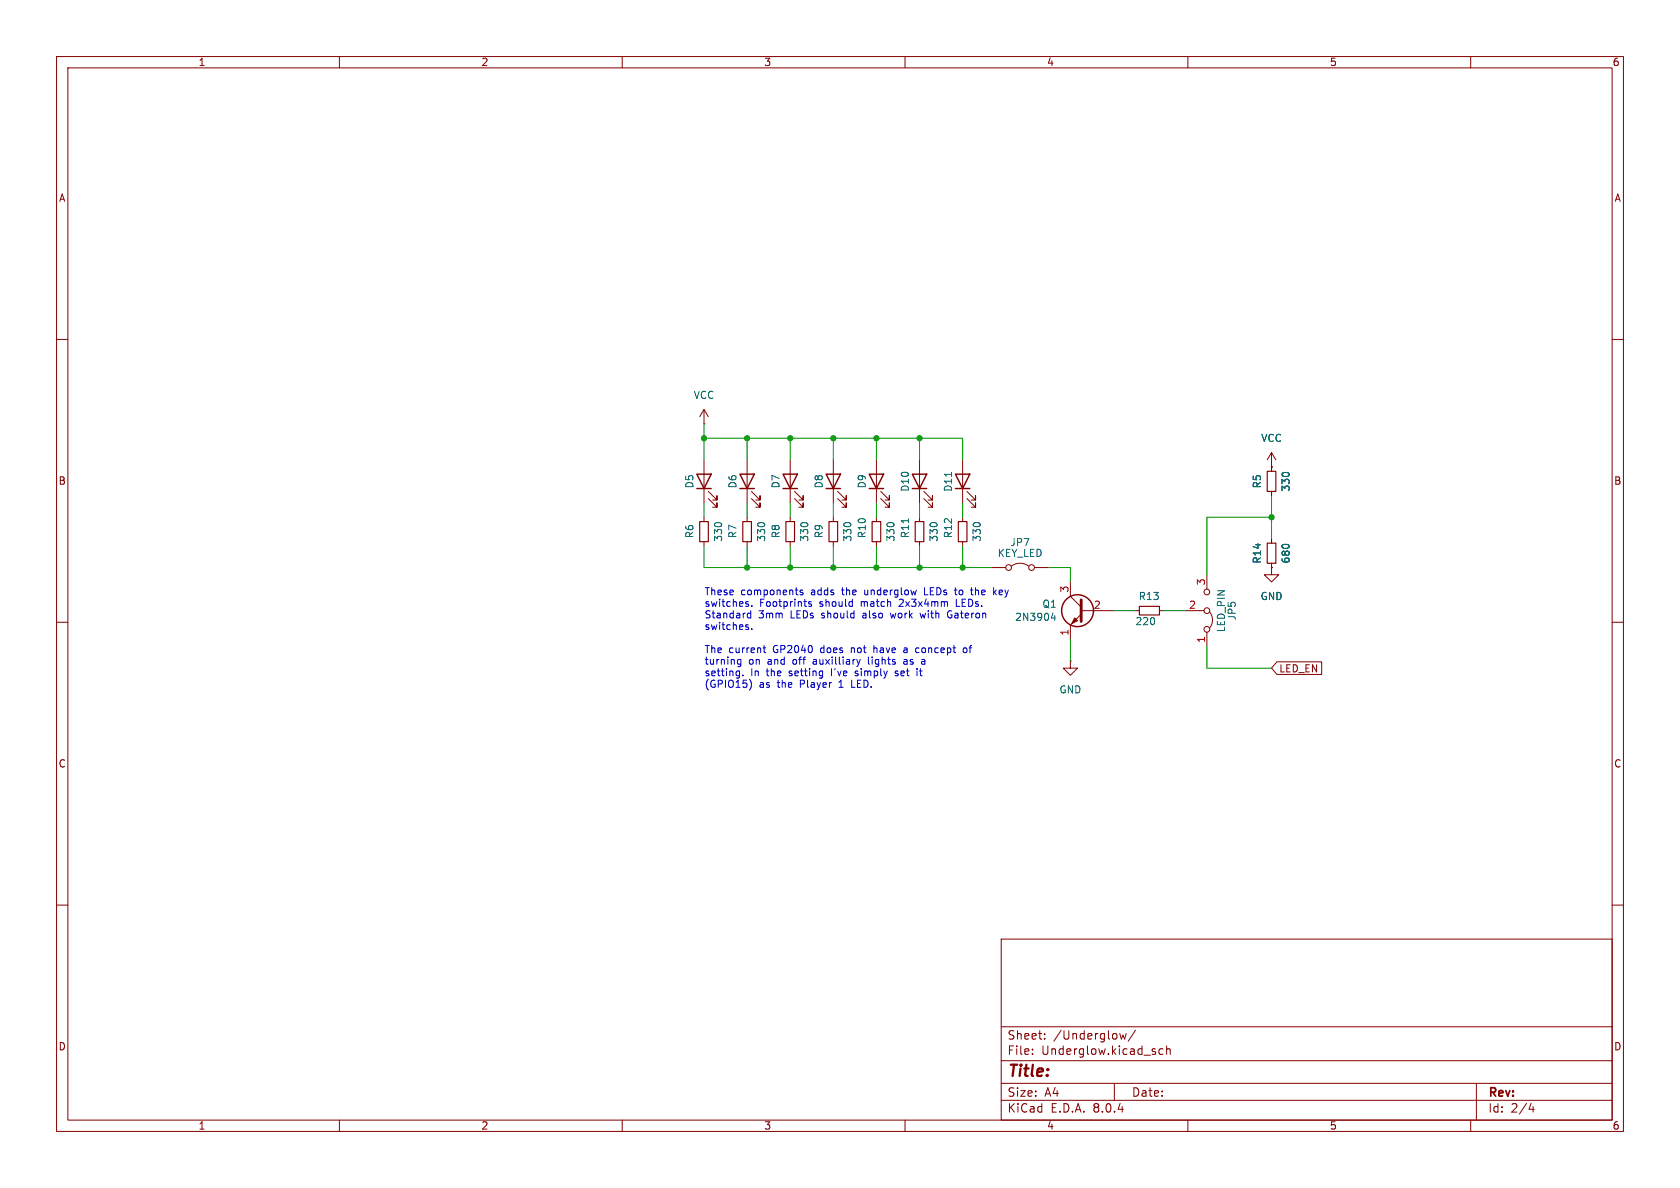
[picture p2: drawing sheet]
<svg xmlns="http://www.w3.org/2000/svg" width="297mm" height="210mm" viewBox="0 0 297 210" stroke-linecap="round" stroke-linejoin="round" font-family="sans-serif">
<g fill="none" stroke="#840000" stroke-width=".18">
<path d="M10 10h277v190h-277zM12 12h273v186h-273zM60 10v2M110 10v2M160 10v2M210 10v2M260 10v2M10 60h2M285 60h2M124.5 74.9h.1M124.5 72.4v2.5M124.5 72.4l-.8 1.3"/>
<path d="M124.5 72.4l.7 1.3M124.5 81.3v7.6M124.5 91.4v.8M124.5 95.8v.7M125.2 88.1l1.5 1.6v-.8v.8h-.7M125.2 86.9l1.5 1.5v-.8v.8h-.7M132.1 81.3v7.6M132.1 91.4v.8M132.1 95.8v.7M132.8 88.1l1.6 1.6v-.8v.8h-.8M132.8 86.9l1.6 1.5v-.8v.8h-.8M139.7 81.3v7.6"/>
<path d="M139.7 91.4v.8M139.7 95.8v.7M140.5 88.1l1.5 1.6v-.8v.8h-.8M140.5 86.9l1.5 1.5v-.8v.8h-.8M147.3 81.3v7.6M147.3 91.4v.8M147.3 95.8v.7M148.1 88.1l1.5 1.6v-.8v.8h-.8M148.1 86.9l1.5 1.5v-.8v.8h-.8M154.9 81.3v7.6M154.9 91.4v.8M154.9 95.8v.7"/>
<path d="M155.7 88.1l1.5 1.6v-.8v.8h-.7M155.7 86.9l1.5 1.5v-.8v.8h-.7M162.6 81.3v7.6M162.6 91.4v.8M162.6 95.8v.7M163.3 88.1l1.5 1.6v-.8v.8h-.7M163.3 86.9l1.5 1.5v-.8v.8h-.7M170.2 81.3v7.6M170.2 91.4v.8M170.2 95.8v.7M170.9 88.1l1.6 1.6v-.8v.8h-.8M170.9 86.9l1.6 1.5v-.8v.8h-.8"/>
<path d="M224.8 82.6h.1M224.8 80v3.3M224.8 86.9v.7M224.8 95.3v.7M224.8 99.6v.7M224.8 80l-.8 1.3M224.8 80l.8 1.3M10 110h2M175.3 100.3h2.5M178.8 100.1a2.54 2.54 0 0 1 3.1 0M182.9 100.3h2.5M189.2 116.8v1.3h1.3l-1.3 1.3-1.2-1.3h1.2"/>
<path d="M189.2 116.8h.1M189.2 102.9v2.5l1.9 1.9M191.1 108.6l-1.9 1.9v2.5M191.1 108h5.7M200.7 108h.7M205 108h.7M209.5 108h3.4M213.4 101.6v2.5M213.4 111.8v2.5M213.9 108.2a2.26 2.26 0 0 1 0 2.8M224.8 100.3v1.3h1.3l-1.3 1.3-1.3-1.3h1.3M224.8 100.3h.1"/>
<path d="M225.7 117h8v2.2h-8l-.9-1.1zM285 110h2M10 160h2M285 160h2M177 166h108v32h-108zM60 198v2M110 198v2M160 198v2M177 194.5h108M177 191.5h108M177 187.5h108M177 181.5h108"/>
<path d="M182.5 186.3v.1M182.5 185.5v.1M184.7 183.6v.1M184.7 182.8v.1M197 191.5v3M198 182.7l.2 1 .3-.7 .3 .7 .3-1M200.7 182.1l-1.2 2M205.6 185.5l-.4-.1-.3 .3v.4l.1 .2h.6M206.2 185.5l.3-.1 .3 .1 .1 .9M206.2 184.9v1.5M210 198v2M260 198v2"/>
<path d="M261 191.5v6.5M270.7 195l-.4 1.1h.9M271 195.6v1"/>
<circle cx="178.3" cy="100.3" r=".51"/>
<circle cx="182.4" cy="100.3" r=".51"/>
<circle cx="213.4" cy="108" r=".51"/>
<circle cx="213.4" cy="111.3" r=".51"/>
<circle cx="213.4" cy="104.6" r=".51"/>
</g>
<path d="M123.7 92.2h1.5v3.6h-1.5zM131.3 92.2h1.5v3.6h-1.5zM138.9 92.2h1.6v3.6h-1.6zM146.6 92.2h1.5v3.6h-1.5zM154.2 92.2h1.5v3.6h-1.5zM161.8 92.2h1.5v3.6h-1.5zM169.4 92.2h1.5v3.6h-1.5zM224 83.3h1.6v3.6h-1.6zM224 96h1.6v3.6h-1.6zM201.4 107.2h3.6v1.5h-3.6z" fill="none" stroke="#840000" stroke-width=".2"/>
<g fill="none" stroke="#840000" stroke-width=".25">
<path d="M123.2 83.8h2.5l-1.2 2.6zM123.2 86.4h2.5M130.8 83.8h2.5l-1.2 2.6zM130.8 86.4h2.5M138.4 83.8h2.6l-1.3 2.6zM138.4 86.4h2.6M146 83.8h2.6l-1.3 2.6zM146 86.4h2.6M153.7 83.8h2.5l-1.3 2.6zM153.7 86.4h2.5M161.3 83.8h2.5l-1.2 2.6zM161.3 86.4h2.5"/>
<path d="M168.9 83.8h2.5l-1.2 2.6zM168.9 86.4h2.5"/>
<circle cx="190.5" cy="107.9" r="2.82"/>
</g>
<path d="M160.6 91.7v.7M168.2 83.5v.7M186.2 108.3l-.3 .9h.8M186.5 108.8v.9" fill="none" stroke="#006464" stroke-width=".18"/>
<path d="M191.1 106v3.9" fill="none" stroke="#840000" stroke-width=".51"/>
<path d="M190 109.2l.5 .5-1 .5z" fill="#840000" stroke="#840000" stroke-width=".18"/>
<g fill="none" stroke="#0000c2" stroke-width=".18">
<path d="M130.4 117.2l.2 .2h.4M130.6 118.6l.1 .1M130.7 118.6v1.2M130.7 119.4l-.1 .1M131 116.6v1l-.2 .2h-.3M131 116.6h-.4l-.2 .2M131.3 119.3v.2M132.1 109l.3 .2h.3M132.2 106.8l.2 .2-.2 .2M132.2 110.9l.2 .1-.2 .3M132.2 106.3l.1 .1M132.2 110.4l.1 .1"/>
<path d="M132.7 108v1.2M132.7 108.5l-.3-.1-.3 .2M132.9 107.1v.1M132.9 111.2v.1M134.9 114.5h.5M135.1 114.1v1.1l.3 .2M141.9 104.4l-.3-.1-.2 .2 .1 .2 .4 .1v.3h-.5M143.4 106.4l-.3-.1-.2 .2 .1 .2 .4 .1v.3h-.5M151.2 119.4l.1 .1M151.4 118.6l-.2 .2 .2 .2M151.5 116.6l.3 .8M151.8 117.4l-.1 .3"/>
<path d="M152.1 116.6l-.3 .8M153.5 116.1v1.1l.2 .2M154.5 114.1v1.3M154.7 114.5l-.2 .1M157.4 108.4l.2 .8M158.2 119.4l.4 .1M158.6 118.6l-.4 .2 .1 .2h.3M160.2 116.6h-.4M160.2 114.5l-.4 .1M160.2 116.9h-.3l-.1 .2v.3h.4M160.2 114.9h-.3l-.1 .2v.2l.4 .1M162.1 114.5l.4 .1"/>
<path d="M162.1 118.2v.1M162.1 118.6v.9M162.5 115.3l-.4 .1M162.5 118.6h.5M162.7 108.4l.2 .8 .2-.6M163 117.4h.5M163 116.6h.4l.1 .8M163.4 103.9v1.2h.7M163.5 116.9l-.5 .1M168 108.7h.3M168.1 108a.61 .61 0 0 0-.6 .6 .61 .61 0 0 0 .7 .6M168.7 104.3h.5"/>
<path d="M168.9 105l.3 .1M169.1 105.9v1.3h.6M170.4 114.6l.3-.1 .2 .3v.3l-.2 .3-.3-.1-.1-.2zM171.5 104.3h.5M171.7 105l.3 .1M175.8 104.7l.3 .4M176.1 104.3l-.4 .5M132.5 120.1a1.47 1.47 0 0 1 0 1.9M148.3 121.5h.8M148.4 120.5l-.1 .1M150.6 120.2v1.3h.6"/>
</g>
<g fill="none" stroke="#009600" stroke-width=".18">
<path d="M124.5 74.9v6.4M124.5 77.5h45.7v3.8M132.1 77.5v3.8M139.7 77.5v3.8M147.3 77.5v3.8M154.9 77.5v3.8M162.6 77.5v3.8M124.5 88.9v2.5M124.5 96.5v3.8h50.8M132.1 88.9v2.5M132.1 96.5v3.8M139.7 88.9v2.5"/>
<path d="M139.7 96.5v3.8M147.3 88.9v2.5M147.3 96.5v3.8M154.9 88.9v2.5M154.9 96.5v3.8M162.6 88.9v2.5M162.6 96.5v3.8M170.2 88.9v2.5M170.2 96.5v3.8M224.8 91.4h-11.4v10.2M224.8 87.6v7.7M185.4 100.3h3.8v2.6"/>
<path d="M189.2 113v3.8M196.8 108h3.9M205.7 108h3.8M213.4 114.3v3.8h11.4"/>
</g>
<g fill="#009600" stroke="#009600" stroke-width=".18">
<circle cx="154.9" cy="100.3" r=".46"/>
<circle cx="147.3" cy="77.5" r=".46"/>
<circle cx="124.5" cy="77.5" r=".46"/>
<circle cx="132.1" cy="77.5" r=".46"/>
<circle cx="139.7" cy="77.5" r=".46"/>
<circle cx="147.3" cy="100.3" r=".46"/>
<circle cx="139.7" cy="100.3" r=".46"/>
<circle cx="132.1" cy="100.3" r=".46"/>
<circle cx="162.6" cy="100.3" r=".46"/>
<circle cx="170.2" cy="100.3" r=".46"/>
<circle cx="162.6" cy="77.5" r=".46"/>
<circle cx="154.9" cy="77.5" r=".46"/>
<circle cx="224.8" cy="91.4" r=".46"/>
</g>
<text font-size="2.8" fill="#840000" x="178" y="190.9">Title:</text>
<g font-size="2.1" fill="#840000">
<text x="178" y="184">Sheet:</text>
<text x="186.2" y="184">/Underglow/</text>
<text x="178" y="186.7">File:</text>
<text x="184.1" y="186.7">Underglow.kicad_sch</text>
<text x="178" y="196.9">KiCad</text>
<text x="178" y="194.1">Size:</text>
<text x="184.7" y="194.1">A4</text>
<text x="185.7" y="196.9">E.D.A.</text>
<text x="193.3" y="196.9">8.0.4</text>
<text x="200" y="194.1">Date:</text>
<text x="263" y="194.3">Rev:</text>
<text x="263" y="196.9">Id:</text>
<text x="267.1" y="196.9">2/4</text>
</g>
<g font-size="1.8" fill="#840000">
<text x="35" y="11.9">1</text>
<text x="85" y="11.9">2</text>
<text x="135" y="11.9">3</text>
<text x="185" y="11.9">4</text>
<text x="235" y="11.9">5</text>
<text x="285" y="11.9">6</text>
<text x="10.3" y="35.9">A</text>
<text x="285.3" y="35.9">A</text>
<text x="10.3" y="85.9">B</text>
<text x="285.3" y="85.9">B</text>
<text x="226.1" y="119.1">LED_EN</text>
<text x="10.3" y="135.9">C</text>
<text x="285.3" y="135.9">C</text>
<text x="10.3" y="185.9">D</text>
<text x="285.3" y="185.9">D</text>
<text x="35" y="199.9">1</text>
<text x="85" y="199.9">2</text>
<text x="135" y="199.9">3</text>
<text x="185" y="199.9">4</text>
<text x="235" y="199.9">5</text>
<text x="285" y="199.9">6</text>
</g>
<g font-size="1.8" fill="#006464">
<text x="122.5" y="70.7">VCC</text>
<text x="222.9" y="78.3">VCC</text>
<text x="122.8" y="86.4" transform="rotate(-90 122.8 86.4)">D5</text>
<text x="130.4" y="86.4" transform="rotate(-90 130.4 86.4)">D6</text>
<text x="138" y="86.4" transform="rotate(-90 138 86.4)">D7</text>
<text x="145.6" y="86.4" transform="rotate(-90 145.6 86.4)">D8</text>
<text x="153.3" y="86.4" transform="rotate(-90 153.3 86.4)">D9</text>
<text x="160.9" y="87" transform="rotate(-90 160.9 87)">D10</text>
<text x="168.5" y="87" transform="rotate(-90 168.5 87)">D11</text>
<text x="223.1" y="86.4" transform="rotate(-90 223.1 86.4)">R5</text>
<text x="228.2" y="87" transform="rotate(-90 228.2 87)">330</text>
<text x="122.8" y="95.2" transform="rotate(-90 122.8 95.2)">R6</text>
<text x="127.9" y="95.9" transform="rotate(-90 127.9 95.9)">330</text>
<text x="130.4" y="95.2" transform="rotate(-90 130.4 95.2)">R7</text>
<text x="135.5" y="95.9" transform="rotate(-90 135.5 95.9)">330</text>
<text x="138" y="95.2" transform="rotate(-90 138 95.2)">R8</text>
<text x="143.1" y="95.9" transform="rotate(-90 143.1 95.9)">330</text>
<text x="145.6" y="95.2" transform="rotate(-90 145.6 95.2)">R9</text>
<text x="150.7" y="95.9" transform="rotate(-90 150.7 95.9)">330</text>
<text x="153.3" y="95.2" transform="rotate(-90 153.3 95.2)">R10</text>
<text x="158.3" y="95.9" transform="rotate(-90 158.3 95.9)">330</text>
<text x="160.9" y="95.2" transform="rotate(-90 160.9 95.2)">R11</text>
<text x="166" y="95.9" transform="rotate(-90 166 95.9)">330</text>
<text x="168.5" y="95.2" transform="rotate(-90 168.5 95.2)">R12</text>
<text x="173.6" y="95.9" transform="rotate(-90 173.6 95.9)">330</text>
<text x="176.3" y="98.7">KEY_LED</text>
<text x="178.5" y="96.7">JP7</text>
<text x="223.1" y="99.7" transform="rotate(-90 223.1 99.7)">R14</text>
<text x="228.2" y="99.7" transform="rotate(-90 228.2 99.7)">680</text>
<text x="184.2" y="107.6">Q1</text>
<text x="201.2" y="106.3">R13</text>
<text x="222.8" y="106.3">GND</text>
<text x="179.4" y="110">2N3904</text>
<text x="200.6" y="110.7">220</text>
<text x="216.8" y="111.9" transform="rotate(-90 216.8 111.9)">LED_PIN</text>
<text x="218.7" y="109.8" transform="rotate(-90 218.7 109.8)">JP5</text>
<text x="187.2" y="122.8">GND</text>
</g>
<g font-size="1.8" fill="#0000c2">
<text x="124.5" y="105.3">These</text>
<text x="124.5" y="107.4">switches.</text>
<text x="131" y="105.3">components</text>
<text x="134.3" y="107.4">Footprints</text>
<text x="143.5" y="105.3">adds</text>
<text x="145" y="107.4">should</text>
<text x="149.1" y="105.3">the</text>
<text x="152.5" y="107.4">match</text>
<text x="153.3" y="105.3">underglow</text>
<text x="159.4" y="107.4">2x3x4mm</text>
<text x="164.1" y="105.3">LEDs</text>
<text x="169.7" y="107.4">LEDs.</text>
<text x="169.7" y="105.3">to</text>
<text x="172.8" y="105.3">the</text>
<text x="176.9" y="105.3">key</text>
<text x="124.5" y="109.4">Standard</text>
<text x="124.5" y="111.4">switches.</text>
<text x="134.1" y="109.4">3mm</text>
<text x="139.9" y="109.4">LEDs</text>
<text x="145.5" y="109.4">should</text>
<text x="153" y="109.4">also</text>
<text x="158.1" y="109.4">work</text>
<text x="163.6" y="109.4">with</text>
<text x="168.6" y="109.4">Gateron</text>
<text x="124.5" y="115.5">The</text>
<text x="124.5" y="117.6">turning</text>
<text x="124.5" y="119.6">setting.</text>
<text x="128.8" y="115.5">current</text>
<text x="132.3" y="117.6">on</text>
<text x="132.7" y="119.6">In</text>
<text x="135.6" y="119.6">the</text>
<text x="135.8" y="117.6">and</text>
<text x="136.8" y="115.5">GP2040</text>
<text x="139.8" y="119.6">setting</text>
<text x="140.4" y="117.6">off</text>
<text x="144.2" y="117.6">auxilliary</text>
<text x="145.3" y="115.5">does</text>
<text x="147.4" y="119.6">I've</text>
<text x="150.9" y="115.5">not</text>
<text x="151.8" y="119.6">simply</text>
<text x="154.1" y="117.6">lights</text>
<text x="155.1" y="115.5">have</text>
<text x="159.1" y="119.6">set</text>
<text x="160.6" y="117.6">as</text>
<text x="160.6" y="115.5">a</text>
<text x="163" y="115.5">concept</text>
<text x="163.1" y="119.6">it</text>
<text x="171.6" y="115.5">of</text>
<text x="124.5" y="121.7">(GPIO15)</text>
<text x="134.2" y="121.7">as</text>
<text x="137.6" y="121.7">the</text>
<text x="141.7" y="121.7">Player</text>
<text x="148.8" y="121.7">1</text>
<text x="151.2" y="121.7">LED.</text>
</g>
<g font-size="1.8" fill="#a90000">
<text x="189" y="104.8" transform="rotate(-90 189 104.8)">3</text>
<text x="193.3" y="107.7">2</text>
<text x="210.1" y="107.7">2</text>
<text x="213.1" y="103.6" transform="rotate(-90 213.1 103.6)">3</text>
<text x="189" y="112.5" transform="rotate(-90 189 112.5)">1</text>
<text x="213.1" y="113.7" transform="rotate(-90 213.1 113.7)">1</text>
</g>
</svg>
